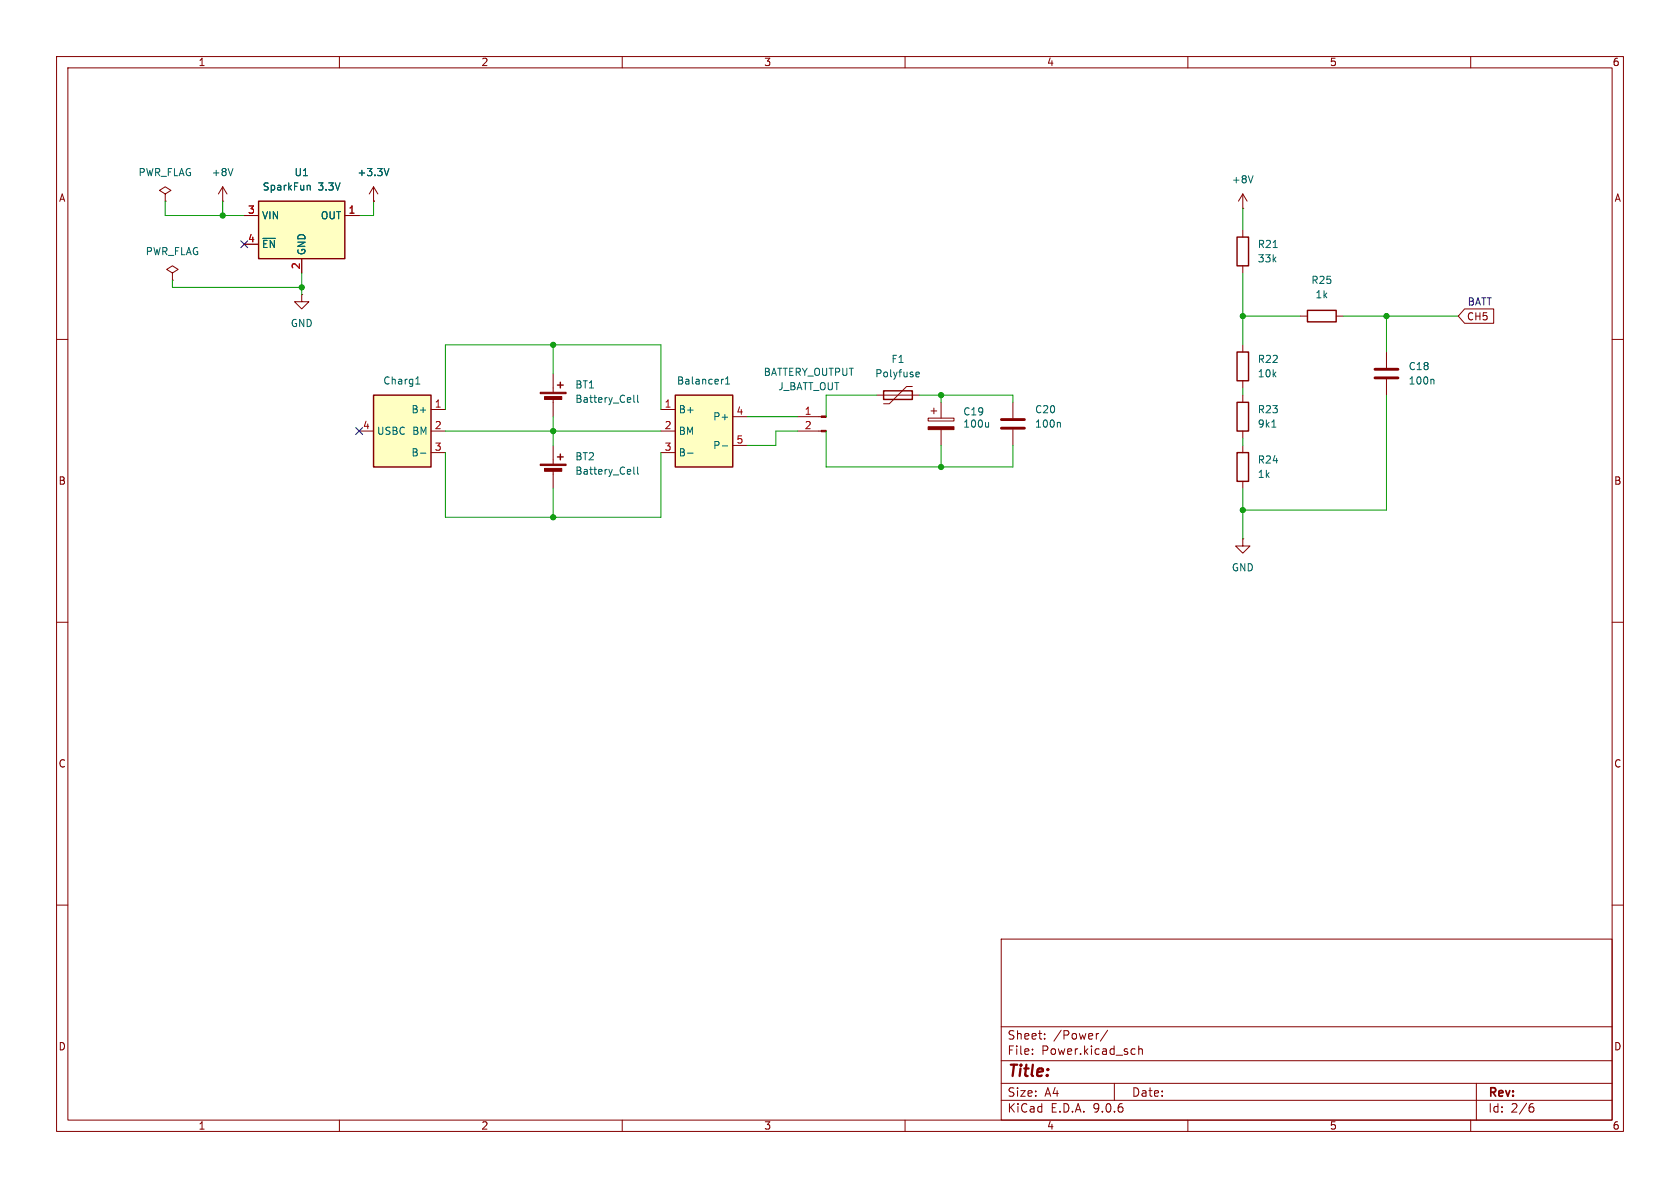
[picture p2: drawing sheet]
(kicad_sch
 (version 20250114)
 (generator "eeschema")
 (generator_version "9.0")
 (paper "A4")
 (lib_symbols
  (symbol "Connector:Conn_01x02_Pin"
   (pin_names
    (offset 1.016) (hide yes)) (exclude_from_sim no) (in_bom yes) (on_board yes)
   (property "Reference" "J" (at 0 2.54 0) (effects (font (size 1.27 1.27))))
   (property "Value" "Conn_01x02_Pin" (at 0 -5.08 0) (effects (font (size 1.27 1.27))))
   (property "Footprint" "" (at 0 0 0) (effects (font (size 1.27 1.27)) (hide yes)))
   (property "Datasheet" "~" (at 0 0 0) (effects (font (size 1.27 1.27)) (hide yes)))
   (property "Description" "Generic connector, single row, 01x02, script generated" (at 0 0 0) (effects (font (size 1.27 1.27)) (hide yes)))
   (property "ki_locked" "" (at 0 0 0) (effects (font (size 1.27 1.27))))
   (symbol "Conn_01x02_Pin_1_1"
    (rectangle (start 0.8636 0.127) (end 0 -0.127) (stroke (width 0.1524) (type default)) (fill (type outline)))
    (rectangle (start 0.8636 -2.413) (end 0 -2.667) (stroke (width 0.1524) (type default)) (fill (type outline)))
    (polyline (pts (xy 1.27 0) (xy 0.8636 0)) (stroke (width 0.1524) (type default)) (fill (type none)))
    (polyline (pts (xy 1.27 -2.54) (xy 0.8636 -2.54)) (stroke (width 0.1524) (type default)) (fill (type none)))
    (pin passive line (at 5.08 0 180) (length 3.81) (name "Pin_1" (effects (font (size 1.27 1.27)))) (number "1" (effects (font (size 1.27 1.27)))))
    (pin passive line (at 5.08 -2.54 180) (length 3.81) (name "Pin_2" (effects (font (size 1.27 1.27)))) (number "2" (effects (font (size 1.27 1.27))))))
   (embedded_fonts no))
  (symbol "Device:Battery_Cell"
   (pin_numbers (hide yes))
   (pin_names
    (offset 0) (hide yes)) (exclude_from_sim no) (in_bom yes) (on_board yes)
   (property "Reference" "BT" (at 2.54 2.54 0) (effects (font (size 1.27 1.27)) (justify left)))
   (property "Value" "Battery_Cell" (at 2.54 0 0) (effects (font (size 1.27 1.27)) (justify left)))
   (property "Footprint" "" (at 0 1.524 90) (effects (font (size 1.27 1.27)) (hide yes)))
   (property "Datasheet" "~" (at 0 1.524 90) (effects (font (size 1.27 1.27)) (hide yes)))
   (property "Description" "Single-cell battery" (at 0 0 0) (effects (font (size 1.27 1.27)) (hide yes)))
   (symbol "Battery_Cell_0_1"
    (rectangle (start -2.286 1.778) (end 2.286 1.524) (stroke (width 0) (type default)) (fill (type outline)))
    (rectangle (start -1.524 1.016) (end 1.524 0.508) (stroke (width 0) (type default)) (fill (type outline)))
    (polyline (pts (xy 0 1.778) (xy 0 2.54)) (stroke (width 0) (type default)) (fill (type none)))
    (polyline (pts (xy 0 0.762) (xy 0 0)) (stroke (width 0) (type default)) (fill (type none)))
    (polyline (pts (xy 0.762 3.048) (xy 1.778 3.048)) (stroke (width 0.254) (type default)) (fill (type none)))
    (polyline (pts (xy 1.27 3.556) (xy 1.27 2.54)) (stroke (width 0.254) (type default)) (fill (type none))))
   (symbol "Battery_Cell_1_1"
    (pin passive line (at 0 5.08 270) (length 2.54) (name "+" (effects (font (size 1.27 1.27)))) (number "1" (effects (font (size 1.27 1.27)))))
    (pin passive line (at 0 -2.54 90) (length 2.54) (name "-" (effects (font (size 1.27 1.27)))) (number "2" (effects (font (size 1.27 1.27))))))
   (embedded_fonts no))
  (symbol "Device:C"
   (pin_numbers (hide yes))
   (pin_names
    (offset 0.254)) (exclude_from_sim no) (in_bom yes) (on_board yes)
   (property "Reference" "C" (at 0.635 2.54 0) (effects (font (size 1.27 1.27)) (justify left)))
   (property "Value" "C" (at 0.635 -2.54 0) (effects (font (size 1.27 1.27)) (justify left)))
   (property "Footprint" "" (at 0.9652 -3.81 0) (effects (font (size 1.27 1.27)) (hide yes)))
   (property "Datasheet" "~" (at 0 0 0) (effects (font (size 1.27 1.27)) (hide yes)))
   (property "Description" "Unpolarized capacitor" (at 0 0 0) (effects (font (size 1.27 1.27)) (hide yes)))
   (symbol "C_0_1"
    (polyline (pts (xy -2.032 0.762) (xy 2.032 0.762)) (stroke (width 0.508) (type default)) (fill (type none)))
    (polyline (pts (xy -2.032 -0.762) (xy 2.032 -0.762)) (stroke (width 0.508) (type default)) (fill (type none))))
   (symbol "C_1_1"
    (pin passive line (at 0 3.81 270) (length 2.794) (name "~" (effects (font (size 1.27 1.27)))) (number "1" (effects (font (size 1.27 1.27)))))
    (pin passive line (at 0 -3.81 90) (length 2.794) (name "~" (effects (font (size 1.27 1.27)))) (number "2" (effects (font (size 1.27 1.27))))))
   (embedded_fonts no))
  (symbol "Device:C_Polarized"
   (pin_numbers (hide yes))
   (pin_names
    (offset 0.254)) (exclude_from_sim no) (in_bom yes) (on_board yes)
   (property "Reference" "C" (at 0.635 2.54 0) (effects (font (size 1.27 1.27)) (justify left)))
   (property "Value" "C_Polarized" (at 0.635 -2.54 0) (effects (font (size 1.27 1.27)) (justify left)))
   (property "Footprint" "" (at 0.9652 -3.81 0) (effects (font (size 1.27 1.27)) (hide yes)))
   (property "Datasheet" "~" (at 0 0 0) (effects (font (size 1.27 1.27)) (hide yes)))
   (property "Description" "Polarized capacitor" (at 0 0 0) (effects (font (size 1.27 1.27)) (hide yes)))
   (symbol "C_Polarized_0_1"
    (rectangle (start -2.286 0.508) (end 2.286 1.016) (stroke (width 0) (type default)) (fill (type none)))
    (polyline (pts (xy -1.778 2.286) (xy -0.762 2.286)) (stroke (width 0) (type default)) (fill (type none)))
    (polyline (pts (xy -1.27 2.794) (xy -1.27 1.778)) (stroke (width 0) (type default)) (fill (type none)))
    (rectangle (start 2.286 -0.508) (end -2.286 -1.016) (stroke (width 0) (type default)) (fill (type outline))))
   (symbol "C_Polarized_1_1"
    (pin passive line (at 0 3.81 270) (length 2.794) (name "~" (effects (font (size 1.27 1.27)))) (number "1" (effects (font (size 1.27 1.27)))))
    (pin passive line (at 0 -3.81 90) (length 2.794) (name "~" (effects (font (size 1.27 1.27)))) (number "2" (effects (font (size 1.27 1.27))))))
   (embedded_fonts no))
  (symbol "Device:Polyfuse"
   (pin_numbers (hide yes))
   (pin_names
    (offset 0)) (exclude_from_sim no) (in_bom yes) (on_board yes)
   (property "Reference" "F" (at -2.54 0 90) (effects (font (size 1.27 1.27))))
   (property "Value" "Polyfuse" (at 2.54 0 90) (effects (font (size 1.27 1.27))))
   (property "Footprint" "" (at 1.27 -5.08 0) (effects (font (size 1.27 1.27)) (justify left) (hide yes)))
   (property "Datasheet" "~" (at 0 0 0) (effects (font (size 1.27 1.27)) (hide yes)))
   (property "Description" "Resettable fuse, polymeric positive temperature coefficient" (at 0 0 0) (effects (font (size 1.27 1.27)) (hide yes)))
   (symbol "Polyfuse_0_1"
    (polyline (pts (xy -1.524 2.54) (xy -1.524 1.524) (xy 1.524 -1.524) (xy 1.524 -2.54)) (stroke (width 0) (type default)) (fill (type none)))
    (rectangle (start -0.762 2.54) (end 0.762 -2.54) (stroke (width 0.254) (type default)) (fill (type none)))
    (polyline (pts (xy 0 2.54) (xy 0 -2.54)) (stroke (width 0) (type default)) (fill (type none))))
   (symbol "Polyfuse_1_1"
    (pin passive line (at 0 3.81 270) (length 1.27) (name "~" (effects (font (size 1.27 1.27)))) (number "1" (effects (font (size 1.27 1.27)))))
    (pin passive line (at 0 -3.81 90) (length 1.27) (name "~" (effects (font (size 1.27 1.27)))) (number "2" (effects (font (size 1.27 1.27))))))
   (embedded_fonts no))
  (symbol "Device:R"
   (pin_numbers (hide yes))
   (pin_names
    (offset 0)) (exclude_from_sim no) (in_bom yes) (on_board yes)
   (property "Reference" "R" (at 2.032 0 90) (effects (font (size 1.27 1.27))))
   (property "Value" "R" (at 0 0 90) (effects (font (size 1.27 1.27))))
   (property "Footprint" "" (at -1.778 0 90) (effects (font (size 1.27 1.27)) (hide yes)))
   (property "Datasheet" "~" (at 0 0 0) (effects (font (size 1.27 1.27)) (hide yes)))
   (property "Description" "Resistor" (at 0 0 0) (effects (font (size 1.27 1.27)) (hide yes)))
   (symbol "R_0_1"
    (rectangle (start -1.016 -2.54) (end 1.016 2.54) (stroke (width 0.254) (type default)) (fill (type none))))
   (symbol "R_1_1"
    (pin passive line (at 0 3.81 270) (length 1.27) (name "~" (effects (font (size 1.27 1.27)))) (number "1" (effects (font (size 1.27 1.27)))))
    (pin passive line (at 0 -3.81 90) (length 1.27) (name "~" (effects (font (size 1.27 1.27)))) (number "2" (effects (font (size 1.27 1.27))))))
   (embedded_fonts no))
  (symbol "flexrc_symbols:Balancer_2S" (exclude_from_sim no) (in_bom yes) (on_board yes)
   (property "Reference" "Balancer" (at 0 7.62 0) (effects (font (size 1.27 1.27))))
   (property "Value" "Balancer" (at 0 -8.89 0) (effects (font (size 1.27 1.27)) (hide yes)))
   (property "Footprint" "" (at 0 -12.7 0) (effects (font (size 1.27 1.27)) (hide yes)))
   (property "Datasheet" "" (at 0 -2.54 0) (effects (font (size 1.27 1.27)) (hide yes)))
   (property "Description" "Balancer 2S" (at 0 -11.43 0) (effects (font (size 1.27 1.27)) (hide yes)))
   (symbol "Balancer_2S_0_1"
    (rectangle (start -5.08 6.35) (end 5.08 -6.35) (stroke (width 0.254) (type default)) (fill (type background))))
   (symbol "Balancer_2S_1_1"
    (pin power_in line (at -7.62 3.81 0) (length 2.54) (name "B+" (effects (font (size 1.27 1.27)))) (number "1" (effects (font (size 1.27 1.27)))))
    (pin power_in line (at -7.62 0 0) (length 2.54) (name "BM" (effects (font (size 1.27 1.27)))) (number "2" (effects (font (size 1.27 1.27)))))
    (pin power_in line (at -7.62 -3.81 0) (length 2.54) (name "B-" (effects (font (size 1.27 1.27)))) (number "3" (effects (font (size 1.27 1.27)))))
    (pin power_out line (at 7.62 2.54 180) (length 2.54) (name "P+" (effects (font (size 1.27 1.27)))) (number "4" (effects (font (size 1.27 1.27)))))
    (pin power_out line (at 7.62 -2.54 180) (length 2.54) (name "P-" (effects (font (size 1.27 1.27)))) (number "5" (effects (font (size 1.27 1.27))))))
   (embedded_fonts no))
  (symbol "flexrc_symbols:Charger 2S USB-C" (exclude_from_sim no) (in_bom yes) (on_board yes)
   (property "Reference" "Charg" (at 0 7.62 0) (effects (font (size 1.27 1.27))))
   (property "Value" "USB-C charger 2S" (at 0 -8.89 0) (effects (font (size 1.27 1.27)) (hide yes)))
   (property "Footprint" "" (at 0 -12.7 0) (effects (font (size 1.27 1.27)) (hide yes)))
   (property "Datasheet" "" (at 0 -2.54 0) (effects (font (size 1.27 1.27)) (hide yes)))
   (property "Description" "ucb-c charger 2S" (at 0 -11.43 0) (effects (font (size 1.27 1.27)) (hide yes)))
   (symbol "Charger 2S USB-C_0_1"
    (rectangle (start -5.08 6.35) (end 5.08 -6.35) (stroke (width 0.254) (type default)) (fill (type background))))
   (symbol "Charger 2S USB-C_1_1"
    (pin power_in line (at -7.62 0 0) (length 2.54) (name "USBC" (effects (font (size 1.27 1.27)))) (number "4" (effects (font (size 1.27 1.27)))))
    (pin power_out line (at 7.62 3.81 180) (length 2.54) (name "B+" (effects (font (size 1.27 1.27)))) (number "1" (effects (font (size 1.27 1.27)))))
    (pin power_out line (at 7.62 0 180) (length 2.54) (name "BM" (effects (font (size 1.27 1.27)))) (number "2" (effects (font (size 1.27 1.27)))))
    (pin power_out line (at 7.62 -3.81 180) (length 2.54) (name "B-" (effects (font (size 1.27 1.27)))) (number "3" (effects (font (size 1.27 1.27))))))
   (embedded_fonts no))
  (symbol "flexrc_symbols:SparkFun_BabyBuck_Regulator_-_3.3V" (exclude_from_sim no) (in_bom yes) (on_board yes)
   (property "Reference" "U" (at -7.112 6.096 0) (effects (font (size 1.27 1.27))))
   (property "Value" "SparkFun 3.3V" (at 5.842 6.096 0) (effects (font (size 1.27 1.27))))
   (property "Footprint" "flexrc_footprints:AP63203 step-down BabyBuck - 3,3V 2A - SparkFun COM-18357" (at 0 8.382 0) (effects (font (size 1.27 1.27)) (hide yes)))
   (property "Datasheet" "https://www.sparkfun.com/sparkfun-babybuck-regulator-breakout-3-3v-ap63203.html#content-documentation" (at 2.54 10.668 0) (effects (font (size 1.27 1.27)) (hide yes)))
   (property "Description" "Buck DC/DC Converter, 2A, 3.3V Output Voltage, 3.8-32V Input Voltage" (at 0 0 0) (effects (font (size 1.27 1.27)) (hide yes)))
   (symbol "SparkFun_BabyBuck_Regulator_-_3.3V_0_1"
    (rectangle (start -7.62 5.08) (end 7.62 -5.08) (stroke (width 0.254) (type default)) (fill (type background))))
   (symbol "SparkFun_BabyBuck_Regulator_-_3.3V_1_1"
    (pin power_in line (at -10.16 2.54 0) (length 2.54) (name "VIN" (effects (font (size 1.27 1.27)))) (number "3" (effects (font (size 1.27 1.27)))))
    (pin input line (at -10.16 -2.54 0) (length 2.54) (name "~{EN}" (effects (font (size 1.27 1.27)))) (number "4" (effects (font (size 1.27 1.27)))))
    (pin power_in line (at 0 -7.62 90) (length 2.54) (name "GND" (effects (font (size 1.27 1.27)))) (number "2" (effects (font (size 1.27 1.27)))))
    (pin power_out line (at 10.16 2.54 180) (length 2.54) (name "OUT" (effects (font (size 1.27 1.27)))) (number "1" (effects (font (size 1.27 1.27))))))
   (embedded_fonts no))
  (symbol "power:+3.3V"
   (power)
   (pin_numbers (hide yes))
   (pin_names
    (offset 0) (hide yes)) (exclude_from_sim no) (in_bom yes) (on_board yes)
   (property "Reference" "#PWR" (at 0 -3.81 0) (effects (font (size 1.27 1.27)) (hide yes)))
   (property "Value" "+3.3V" (at 0 3.556 0) (effects (font (size 1.27 1.27))))
   (property "Footprint" "" (at 0 0 0) (effects (font (size 1.27 1.27)) (hide yes)))
   (property "Datasheet" "" (at 0 0 0) (effects (font (size 1.27 1.27)) (hide yes)))
   (property "Description" "Power symbol creates a global label with name \"+3.3V\"" (at 0 0 0) (effects (font (size 1.27 1.27)) (hide yes)))
   (symbol "+3.3V_0_1"
    (polyline (pts (xy -0.762 1.27) (xy 0 2.54)) (stroke (width 0) (type default)) (fill (type none)))
    (polyline (pts (xy 0 2.54) (xy 0.762 1.27)) (stroke (width 0) (type default)) (fill (type none)))
    (polyline (pts (xy 0 0) (xy 0 2.54)) (stroke (width 0) (type default)) (fill (type none))))
   (symbol "+3.3V_1_1"
    (pin power_in line (at 0 0 90) (length 0) (name "~" (effects (font (size 1.27 1.27)))) (number "1" (effects (font (size 1.27 1.27))))))
   (embedded_fonts no))
  (symbol "power:+8V"
   (power)
   (pin_numbers (hide yes))
   (pin_names
    (offset 0) (hide yes)) (exclude_from_sim no) (in_bom yes) (on_board yes)
   (property "Reference" "#PWR" (at 0 -3.81 0) (effects (font (size 1.27 1.27)) (hide yes)))
   (property "Value" "+8V" (at 0 3.556 0) (effects (font (size 1.27 1.27))))
   (property "Footprint" "" (at 0 0 0) (effects (font (size 1.27 1.27)) (hide yes)))
   (property "Datasheet" "" (at 0 0 0) (effects (font (size 1.27 1.27)) (hide yes)))
   (property "Description" "Power symbol creates a global label with name \"+8V\"" (at 0 0 0) (effects (font (size 1.27 1.27)) (hide yes)))
   (symbol "+8V_0_1"
    (polyline (pts (xy -0.762 1.27) (xy 0 2.54)) (stroke (width 0) (type default)) (fill (type none)))
    (polyline (pts (xy 0 2.54) (xy 0.762 1.27)) (stroke (width 0) (type default)) (fill (type none)))
    (polyline (pts (xy 0 0) (xy 0 2.54)) (stroke (width 0) (type default)) (fill (type none))))
   (symbol "+8V_1_1"
    (pin power_in line (at 0 0 90) (length 0) (name "~" (effects (font (size 1.27 1.27)))) (number "1" (effects (font (size 1.27 1.27))))))
   (embedded_fonts no))
  (symbol "power:GND"
   (power)
   (pin_numbers (hide yes))
   (pin_names
    (offset 0) (hide yes)) (exclude_from_sim no) (in_bom yes) (on_board yes)
   (property "Reference" "#PWR" (at 0 -6.35 0) (effects (font (size 1.27 1.27)) (hide yes)))
   (property "Value" "GND" (at 0 -3.81 0) (effects (font (size 1.27 1.27))))
   (property "Footprint" "" (at 0 0 0) (effects (font (size 1.27 1.27)) (hide yes)))
   (property "Datasheet" "" (at 0 0 0) (effects (font (size 1.27 1.27)) (hide yes)))
   (property "Description" "Power symbol creates a global label with name \"GND\" , ground" (at 0 0 0) (effects (font (size 1.27 1.27)) (hide yes)))
   (symbol "GND_0_1"
    (polyline (pts (xy 0 0) (xy 0 -1.27) (xy 1.27 -1.27) (xy 0 -2.54) (xy -1.27 -1.27) (xy 0 -1.27)) (stroke (width 0) (type default)) (fill (type none))))
   (symbol "GND_1_1"
    (pin power_in line (at 0 0 270) (length 0) (name "~" (effects (font (size 1.27 1.27)))) (number "1" (effects (font (size 1.27 1.27))))))
   (embedded_fonts no))
  (symbol "power:PWR_FLAG"
   (power)
   (pin_numbers (hide yes))
   (pin_names
    (offset 0) (hide yes)) (exclude_from_sim no) (in_bom yes) (on_board yes)
   (property "Reference" "#FLG" (at 0 1.905 0) (effects (font (size 1.27 1.27)) (hide yes)))
   (property "Value" "PWR_FLAG" (at 0 3.81 0) (effects (font (size 1.27 1.27))))
   (property "Footprint" "" (at 0 0 0) (effects (font (size 1.27 1.27)) (hide yes)))
   (property "Datasheet" "~" (at 0 0 0) (effects (font (size 1.27 1.27)) (hide yes)))
   (property "Description" "Special symbol for telling ERC where power comes from" (at 0 0 0) (effects (font (size 1.27 1.27)) (hide yes)))
   (symbol "PWR_FLAG_0_0"
    (pin power_out line (at 0 0 90) (length 0) (name "~" (effects (font (size 1.27 1.27)))) (number "1" (effects (font (size 1.27 1.27))))))
   (symbol "PWR_FLAG_0_1"
    (polyline (pts (xy 0 0) (xy 0 1.27) (xy -1.016 1.905) (xy 0 2.54) (xy 1.016 1.905) (xy 0 1.27)) (stroke (width 0) (type default)) (fill (type none))))
   (embedded_fonts no)))
 (text "BATT"
  (exclude_from_sim no)
  (at 261.62 53.594 0)
  (effects (font (size 1.27 1.27))))
 (junction
  (at 97.79 91.44)
  (diameter 0)
  (color 0 0 0 0))
 (junction
  (at 39.37 38.1)
  (diameter 0)
  (color 0 0 0 0))
 (junction
  (at 166.37 82.55)
  (diameter 0)
  (color 0 0 0 0))
 (junction
  (at 97.79 76.2)
  (diameter 0)
  (color 0 0 0 0))
 (junction
  (at 245.11 55.88)
  (diameter 0)
  (color 0 0 0 0))
 (junction
  (at 219.71 90.17)
  (diameter 0)
  (color 0 0 0 0))
 (junction
  (at 219.71 55.88)
  (diameter 0)
  (color 0 0 0 0))
 (junction
  (at 53.34 50.8)
  (diameter 0)
  (color 0 0 0 0))
 (junction
  (at 166.37 69.85)
  (diameter 0)
  (color 0 0 0 0))
 (junction
  (at 97.79 60.96)
  (diameter 0)
  (color 0 0 0 0))
 (no_connect
  (at 43.18 43.18))
 (no_connect
  (at 63.5 76.2))
 (wire
  (pts (xy 78.74 72.39) (xy 78.74 60.96))
  (stroke (width 0) (type default)))
 (wire
  (pts (xy 116.84 80.01) (xy 116.84 91.44))
  (stroke (width 0) (type default)))
 (wire
  (pts (xy 162.56 69.85) (xy 166.37 69.85))
  (stroke (width 0) (type default)))
 (wire
  (pts (xy 237.49 55.88) (xy 245.11 55.88))
  (stroke (width 0) (type default)))
 (wire
  (pts (xy 78.74 91.44) (xy 97.79 91.44))
  (stroke (width 0) (type default)))
 (wire
  (pts (xy 78.74 80.01) (xy 78.74 91.44))
  (stroke (width 0) (type default)))
 (wire
  (pts (xy 179.07 69.85) (xy 179.07 71.12))
  (stroke (width 0) (type default)))
 (wire
  (pts (xy 132.08 78.74) (xy 137.16 78.74))
  (stroke (width 0) (type default)))
 (wire
  (pts (xy 219.71 90.17) (xy 219.71 95.25))
  (stroke (width 0) (type default)))
 (wire
  (pts (xy 53.34 48.26) (xy 53.34 50.8))
  (stroke (width 0) (type default)))
 (wire
  (pts (xy 137.16 76.2) (xy 140.97 76.2))
  (stroke (width 0) (type default)))
 (wire
  (pts (xy 116.84 91.44) (xy 97.79 91.44))
  (stroke (width 0) (type default)))
 (wire
  (pts (xy 132.08 73.66) (xy 140.97 73.66))
  (stroke (width 0) (type default)))
 (wire
  (pts (xy 97.79 60.96) (xy 97.79 66.04))
  (stroke (width 0) (type default)))
 (wire
  (pts (xy 219.71 55.88) (xy 219.71 60.96))
  (stroke (width 0) (type default)))
 (wire
  (pts (xy 97.79 76.2) (xy 97.79 73.66))
  (stroke (width 0) (type default)))
 (wire
  (pts (xy 116.84 76.2) (xy 97.79 76.2))
  (stroke (width 0) (type default)))
 (wire
  (pts (xy 146.05 73.66) (xy 146.05 69.85))
  (stroke (width 0) (type default)))
 (wire
  (pts (xy 97.79 86.36) (xy 97.79 91.44))
  (stroke (width 0) (type default)))
 (wire
  (pts (xy 219.71 77.47) (xy 219.71 78.74))
  (stroke (width 0) (type default)))
 (wire
  (pts (xy 219.71 86.36) (xy 219.71 90.17))
  (stroke (width 0) (type default)))
 (wire
  (pts (xy 146.05 82.55) (xy 166.37 82.55))
  (stroke (width 0) (type default)))
 (wire
  (pts (xy 39.37 38.1) (xy 43.18 38.1))
  (stroke (width 0) (type default)))
 (wire
  (pts (xy 245.11 55.88) (xy 257.81 55.88))
  (stroke (width 0) (type default)))
 (wire
  (pts (xy 245.11 55.88) (xy 245.11 62.23))
  (stroke (width 0) (type default)))
 (wire
  (pts (xy 137.16 78.74) (xy 137.16 76.2))
  (stroke (width 0) (type default)))
 (wire
  (pts (xy 166.37 69.85) (xy 179.07 69.85))
  (stroke (width 0) (type default)))
 (wire
  (pts (xy 166.37 78.74) (xy 166.37 82.55))
  (stroke (width 0) (type default)))
 (wire
  (pts (xy 116.84 60.96) (xy 97.79 60.96))
  (stroke (width 0) (type default)))
 (wire
  (pts (xy 30.48 50.8) (xy 53.34 50.8))
  (stroke (width 0) (type default)))
 (wire
  (pts (xy 53.34 50.8) (xy 53.34 52.07))
  (stroke (width 0) (type default)))
 (wire
  (pts (xy 30.48 49.53) (xy 30.48 50.8))
  (stroke (width 0) (type default)))
 (wire
  (pts (xy 219.71 36.83) (xy 219.71 40.64))
  (stroke (width 0) (type default)))
 (wire
  (pts (xy 63.5 38.1) (xy 66.04 38.1))
  (stroke (width 0) (type default)))
 (wire
  (pts (xy 166.37 69.85) (xy 166.37 71.12))
  (stroke (width 0) (type default)))
 (wire
  (pts (xy 97.79 78.74) (xy 97.79 76.2))
  (stroke (width 0) (type default)))
 (wire
  (pts (xy 245.11 90.17) (xy 219.71 90.17))
  (stroke (width 0) (type default)))
 (wire
  (pts (xy 166.37 82.55) (xy 179.07 82.55))
  (stroke (width 0) (type default)))
 (wire
  (pts (xy 179.07 78.74) (xy 179.07 82.55))
  (stroke (width 0) (type default)))
 (wire
  (pts (xy 219.71 55.88) (xy 229.87 55.88))
  (stroke (width 0) (type default)))
 (wire
  (pts (xy 66.04 38.1) (xy 66.04 35.56))
  (stroke (width 0) (type default)))
 (wire
  (pts (xy 146.05 69.85) (xy 154.94 69.85))
  (stroke (width 0) (type default)))
 (wire
  (pts (xy 29.21 35.56) (xy 29.21 38.1))
  (stroke (width 0) (type default)))
 (wire
  (pts (xy 219.71 48.26) (xy 219.71 55.88))
  (stroke (width 0) (type default)))
 (wire
  (pts (xy 78.74 60.96) (xy 97.79 60.96))
  (stroke (width 0) (type default)))
 (wire
  (pts (xy 219.71 68.58) (xy 219.71 69.85))
  (stroke (width 0) (type default)))
 (wire
  (pts (xy 116.84 72.39) (xy 116.84 60.96))
  (stroke (width 0) (type default)))
 (wire
  (pts (xy 146.05 76.2) (xy 146.05 82.55))
  (stroke (width 0) (type default)))
 (wire
  (pts (xy 245.11 69.85) (xy 245.11 90.17))
  (stroke (width 0) (type default)))
 (wire
  (pts (xy 39.37 35.56) (xy 39.37 38.1))
  (stroke (width 0) (type default)))
 (wire
  (pts (xy 29.21 38.1) (xy 39.37 38.1))
  (stroke (width 0) (type default)))
 (wire
  (pts (xy 78.74 76.2) (xy 97.79 76.2))
  (stroke (width 0) (type default)))
 (global_label "CH5"
  (shape input)
  (at 257.81 55.88 0)
  (fields_autoplaced yes)
  (effects (font (size 1.27 1.27)) (justify left))
  (property "Intersheetrefs" "${INTERSHEET_REFS}" (at 264.6052 55.88 0) (effects (font (size 1.27 1.27)) (justify left) (hide yes))))
 (symbol
  (lib_id "Device:Battery_Cell")
  (at 97.79 71.12 0)
  (unit 1)
  (exclude_from_sim no)
  (in_bom yes)
  (on_board no)
  (dnp no)
  (fields_autoplaced yes)
  (property "Reference" "BT1" (at 101.6 68.0084 0) (effects (font (size 1.27 1.27)) (justify left)))
  (property "Value" "Battery_Cell" (at 101.6 70.5484 0) (effects (font (size 1.27 1.27)) (justify left)))
  (property "Footprint" "" (at 97.79 69.596 90) (effects (font (size 1.27 1.27)) (hide yes)))
  (property "Datasheet" "~" (at 97.79 69.596 90) (effects (font (size 1.27 1.27)) (hide yes)))
  (property "Description" "Single-cell battery" (at 97.79 71.12 0) (effects (font (size 1.27 1.27)) (hide yes)))
  (pin "1")
  (pin "2"))
 (symbol
  (lib_id "power:GND")
  (at 53.34 52.07 0)
  (unit 1)
  (exclude_from_sim no)
  (in_bom yes)
  (on_board yes)
  (dnp no)
  (fields_autoplaced yes)
  (property "Reference" "#PWR02" (at 53.34 58.42 0) (effects (font (size 1.27 1.27)) (hide yes)))
  (property "Value" "GND" (at 53.34 57.15 0) (effects (font (size 1.27 1.27))))
  (property "Footprint" "" (at 53.34 52.07 0) (effects (font (size 1.27 1.27)) (hide yes)))
  (property "Datasheet" "" (at 53.34 52.07 0) (effects (font (size 1.27 1.27)) (hide yes)))
  (property "Description" "Power symbol creates a global label with name \"GND\" , ground" (at 53.34 52.07 0) (effects (font (size 1.27 1.27)) (hide yes)))
  (pin "1"))
 (symbol
  (lib_id "power:GND")
  (at 219.71 95.25 0)
  (unit 1)
  (exclude_from_sim no)
  (in_bom yes)
  (on_board yes)
  (dnp no)
  (fields_autoplaced yes)
  (property "Reference" "#PWR061" (at 219.71 101.6 0) (effects (font (size 1.27 1.27)) (hide yes)))
  (property "Value" "GND" (at 219.71 100.33 0) (effects (font (size 1.27 1.27))))
  (property "Footprint" "" (at 219.71 95.25 0) (effects (font (size 1.27 1.27)) (hide yes)))
  (property "Datasheet" "" (at 219.71 95.25 0) (effects (font (size 1.27 1.27)) (hide yes)))
  (property "Description" "Power symbol creates a global label with name \"GND\" , ground" (at 219.71 95.25 0) (effects (font (size 1.27 1.27)) (hide yes)))
  (pin "1"))
 (symbol
  (lib_id "Device:C_Polarized")
  (at 166.37 74.93 0)
  (unit 1)
  (exclude_from_sim no)
  (in_bom yes)
  (on_board yes)
  (dnp no)
  (property "Reference" "C19" (at 170.18 72.7709 0) (effects (font (size 1.27 1.27)) (justify left)))
  (property "Value" "100u" (at 170.18 74.93 0) (effects (font (size 1.27 1.27)) (justify left)))
  (property "Footprint" "Capacitor_THT:CP_Radial_D10.0mm_P3.80mm" (at 167.3352 78.74 0) (effects (font (size 1.27 1.27)) (hide yes)))
  (property "Datasheet" "~" (at 166.37 74.93 0) (effects (font (size 1.27 1.27)) (hide yes)))
  (property "Description" "Polarized capacitor" (at 166.37 74.93 0) (effects (font (size 1.27 1.27)) (hide yes)))
  (pin "2")
  (pin "1"))
 (symbol
  (lib_id "Connector:Conn_01x02_Pin")
  (at 146.05 73.66 0)
  (mirror y)
  (unit 1)
  (exclude_from_sim no)
  (in_bom yes)
  (on_board yes)
  (dnp no)
  (property "Reference" "J_BATT_OUT" (at 143.002 68.326 0) (effects (font (size 1.27 1.27))))
  (property "Value" "BATTERY_OUTPUT" (at 143.002 65.786 0) (effects (font (size 1.27 1.27))))
  (property "Footprint" "TestPoint:TestPoint_Bridge_Pitch2.54mm_Drill1.0mm" (at 146.05 73.66 0) (effects (font (size 1.27 1.27)) (hide yes)))
  (property "Datasheet" "~" (at 146.05 73.66 0) (effects (font (size 1.27 1.27)) (hide yes)))
  (property "Description" "Generic connector, single row, 01x02, script generated" (at 146.05 73.66 0) (effects (font (size 1.27 1.27)) (hide yes)))
  (pin "2")
  (pin "1"))
 (symbol
  (lib_id "Device:R")
  (at 219.71 82.55 180)
  (unit 1)
  (exclude_from_sim no)
  (in_bom yes)
  (on_board yes)
  (dnp no)
  (fields_autoplaced yes)
  (property "Reference" "R24" (at 222.25 81.2799 0) (effects (font (size 1.27 1.27)) (justify right)))
  (property "Value" "1k" (at 222.25 83.8199 0) (effects (font (size 1.27 1.27)) (justify right)))
  (property "Footprint" "Resistor_SMD:R_1206_3216Metric_Pad1.30x1.75mm_HandSolder" (at 221.488 82.55 90) (effects (font (size 1.27 1.27)) (hide yes)))
  (property "Datasheet" "~" (at 219.71 82.55 0) (effects (font (size 1.27 1.27)) (hide yes)))
  (property "Description" "Resistor" (at 219.71 82.55 0) (effects (font (size 1.27 1.27)) (hide yes)))
  (pin "2")
  (pin "1"))
 (symbol
  (lib_id "Device:R")
  (at 219.71 44.45 180)
  (unit 1)
  (exclude_from_sim no)
  (in_bom yes)
  (on_board yes)
  (dnp no)
  (fields_autoplaced yes)
  (property "Reference" "R21" (at 222.25 43.1799 0) (effects (font (size 1.27 1.27)) (justify right)))
  (property "Value" "33k" (at 222.25 45.7199 0) (effects (font (size 1.27 1.27)) (justify right)))
  (property "Footprint" "Resistor_SMD:R_1206_3216Metric_Pad1.30x1.75mm_HandSolder" (at 221.488 44.45 90) (effects (font (size 1.27 1.27)) (hide yes)))
  (property "Datasheet" "~" (at 219.71 44.45 0) (effects (font (size 1.27 1.27)) (hide yes)))
  (property "Description" "Resistor" (at 219.71 44.45 0) (effects (font (size 1.27 1.27)) (hide yes)))
  (pin "2")
  (pin "1"))
 (symbol
  (lib_id "Device:R")
  (at 219.71 73.66 180)
  (unit 1)
  (exclude_from_sim no)
  (in_bom yes)
  (on_board yes)
  (dnp no)
  (fields_autoplaced yes)
  (property "Reference" "R23" (at 222.25 72.3899 0) (effects (font (size 1.27 1.27)) (justify right)))
  (property "Value" "9k1" (at 222.25 74.9299 0) (effects (font (size 1.27 1.27)) (justify right)))
  (property "Footprint" "Resistor_SMD:R_1206_3216Metric_Pad1.30x1.75mm_HandSolder" (at 221.488 73.66 90) (effects (font (size 1.27 1.27)) (hide yes)))
  (property "Datasheet" "~" (at 219.71 73.66 0) (effects (font (size 1.27 1.27)) (hide yes)))
  (property "Description" "Resistor" (at 219.71 73.66 0) (effects (font (size 1.27 1.27)) (hide yes)))
  (pin "2")
  (pin "1"))
 (symbol
  (lib_id "Device:Polyfuse")
  (at 158.75 69.85 90)
  (unit 1)
  (exclude_from_sim no)
  (in_bom yes)
  (on_board yes)
  (dnp no)
  (fields_autoplaced yes)
  (property "Reference" "F1" (at 158.75 63.5 90) (effects (font (size 1.27 1.27))))
  (property "Value" "Polyfuse" (at 158.75 66.04 90) (effects (font (size 1.27 1.27))))
  (property "Footprint" "Fuse:Fuse_Bourns_MF-RG300" (at 163.83 68.58 0) (effects (font (size 1.27 1.27)) (justify left) (hide yes)))
  (property "Datasheet" "~" (at 158.75 69.85 0) (effects (font (size 1.27 1.27)) (hide yes)))
  (property "Description" "Resettable fuse, polymeric positive temperature coefficient" (at 158.75 69.85 0) (effects (font (size 1.27 1.27)) (hide yes)))
  (pin "2")
  (pin "1"))
 (symbol
  (lib_id "flexrc_symbols:Balancer_2S")
  (at 124.46 76.2 0)
  (unit 1)
  (exclude_from_sim no)
  (in_bom yes)
  (on_board yes)
  (dnp no)
  (fields_autoplaced yes)
  (property "Reference" "Balancer1" (at 124.46 67.31 0) (effects (font (size 1.27 1.27))))
  (property "Value" "Balancer" (at 124.46 85.09 0) (effects (font (size 1.27 1.27)) (hide yes)))
  (property "Footprint" "" (at 124.46 88.9 0) (effects (font (size 1.27 1.27)) (hide yes)))
  (property "Datasheet" "" (at 124.46 78.74 0) (effects (font (size 1.27 1.27)) (hide yes)))
  (property "Description" "Balancer 2S" (at 124.46 87.63 0) (effects (font (size 1.27 1.27)) (hide yes)))
  (pin "4")
  (pin "3")
  (pin "5")
  (pin "1")
  (pin "2"))
 (symbol
  (lib_id "Device:R")
  (at 219.71 64.77 180)
  (unit 1)
  (exclude_from_sim no)
  (in_bom yes)
  (on_board yes)
  (dnp no)
  (fields_autoplaced yes)
  (property "Reference" "R22" (at 222.25 63.4999 0) (effects (font (size 1.27 1.27)) (justify right)))
  (property "Value" "10k" (at 222.25 66.0399 0) (effects (font (size 1.27 1.27)) (justify right)))
  (property "Footprint" "Resistor_SMD:R_1206_3216Metric_Pad1.30x1.75mm_HandSolder" (at 221.488 64.77 90) (effects (font (size 1.27 1.27)) (hide yes)))
  (property "Datasheet" "~" (at 219.71 64.77 0) (effects (font (size 1.27 1.27)) (hide yes)))
  (property "Description" "Resistor" (at 219.71 64.77 0) (effects (font (size 1.27 1.27)) (hide yes)))
  (pin "2")
  (pin "1"))
 (symbol
  (lib_id "power:+3.3V")
  (at 66.04 35.56 0)
  (unit 1)
  (exclude_from_sim no)
  (in_bom yes)
  (on_board yes)
  (dnp no)
  (fields_autoplaced yes)
  (property "Reference" "#PWR01" (at 66.04 39.37 0) (effects (font (size 1.27 1.27)) (hide yes)))
  (property "Value" "+3.3V" (at 66.04 30.48 0) (effects (font (size 1.27 1.27))))
  (property "Footprint" "" (at 66.04 35.56 0) (effects (font (size 1.27 1.27)) (hide yes)))
  (property "Datasheet" "" (at 66.04 35.56 0) (effects (font (size 1.27 1.27)) (hide yes)))
  (property "Description" "Power symbol creates a global label with name \"+3.3V\"" (at 66.04 35.56 0) (effects (font (size 1.27 1.27)) (hide yes)))
  (pin "1"))
 (symbol
  (lib_id "power:+8V")
  (at 39.37 35.56 0)
  (unit 1)
  (exclude_from_sim no)
  (in_bom yes)
  (on_board yes)
  (dnp no)
  (fields_autoplaced yes)
  (property "Reference" "#PWR05" (at 39.37 39.37 0) (effects (font (size 1.27 1.27)) (hide yes)))
  (property "Value" "+8V" (at 39.37 30.48 0) (effects (font (size 1.27 1.27))))
  (property "Footprint" "" (at 39.37 35.56 0) (effects (font (size 1.27 1.27)) (hide yes)))
  (property "Datasheet" "" (at 39.37 35.56 0) (effects (font (size 1.27 1.27)) (hide yes)))
  (property "Description" "Power symbol creates a global label with name \"+8V\"" (at 39.37 35.56 0) (effects (font (size 1.27 1.27)) (hide yes)))
  (pin "1"))
 (symbol
  (lib_id "power:PWR_FLAG")
  (at 30.48 49.53 0)
  (unit 1)
  (exclude_from_sim no)
  (in_bom yes)
  (on_board yes)
  (dnp no)
  (fields_autoplaced yes)
  (property "Reference" "#FLG03" (at 30.48 47.625 0) (effects (font (size 1.27 1.27)) (hide yes)))
  (property "Value" "PWR_FLAG" (at 30.48 44.45 0) (effects (font (size 1.27 1.27))))
  (property "Footprint" "" (at 30.48 49.53 0) (effects (font (size 1.27 1.27)) (hide yes)))
  (property "Datasheet" "~" (at 30.48 49.53 0) (effects (font (size 1.27 1.27)) (hide yes)))
  (property "Description" "Special symbol for telling ERC where power comes from" (at 30.48 49.53 0) (effects (font (size 1.27 1.27)) (hide yes)))
  (pin "1"))
 (symbol
  (lib_id "power:PWR_FLAG")
  (at 29.21 35.56 0)
  (unit 1)
  (exclude_from_sim no)
  (in_bom yes)
  (on_board yes)
  (dnp no)
  (fields_autoplaced yes)
  (property "Reference" "#FLG02" (at 29.21 33.655 0) (effects (font (size 1.27 1.27)) (hide yes)))
  (property "Value" "PWR_FLAG" (at 29.21 30.48 0) (effects (font (size 1.27 1.27))))
  (property "Footprint" "" (at 29.21 35.56 0) (effects (font (size 1.27 1.27)) (hide yes)))
  (property "Datasheet" "~" (at 29.21 35.56 0) (effects (font (size 1.27 1.27)) (hide yes)))
  (property "Description" "Special symbol for telling ERC where power comes from" (at 29.21 35.56 0) (effects (font (size 1.27 1.27)) (hide yes)))
  (pin "1"))
 (symbol
  (lib_id "Device:Battery_Cell")
  (at 97.79 83.82 0)
  (unit 1)
  (exclude_from_sim no)
  (in_bom yes)
  (on_board no)
  (dnp no)
  (fields_autoplaced yes)
  (property "Reference" "BT2" (at 101.6 80.7084 0) (effects (font (size 1.27 1.27)) (justify left)))
  (property "Value" "Battery_Cell" (at 101.6 83.2484 0) (effects (font (size 1.27 1.27)) (justify left)))
  (property "Footprint" "" (at 97.79 82.296 90) (effects (font (size 1.27 1.27)) (hide yes)))
  (property "Datasheet" "~" (at 97.79 82.296 90) (effects (font (size 1.27 1.27)) (hide yes)))
  (property "Description" "Single-cell battery" (at 97.79 83.82 0) (effects (font (size 1.27 1.27)) (hide yes)))
  (pin "1")
  (pin "2"))
 (symbol
  (lib_id "Device:C")
  (at 245.11 66.04 0)
  (unit 1)
  (exclude_from_sim no)
  (in_bom yes)
  (on_board yes)
  (dnp no)
  (fields_autoplaced yes)
  (property "Reference" "C18" (at 248.92 64.7699 0) (effects (font (size 1.27 1.27)) (justify left)))
  (property "Value" "100n" (at 248.92 67.3099 0) (effects (font (size 1.27 1.27)) (justify left)))
  (property "Footprint" "Capacitor_SMD:C_1206_3216Metric_Pad1.33x1.80mm_HandSolder" (at 246.0752 69.85 0) (effects (font (size 1.27 1.27)) (hide yes)))
  (property "Datasheet" "~" (at 245.11 66.04 0) (effects (font (size 1.27 1.27)) (hide yes)))
  (property "Description" "Unpolarized capacitor" (at 245.11 66.04 0) (effects (font (size 1.27 1.27)) (hide yes)))
  (pin "1")
  (pin "2"))
 (symbol
  (lib_id "Device:R")
  (at 233.68 55.88 270)
  (unit 1)
  (exclude_from_sim no)
  (in_bom yes)
  (on_board yes)
  (dnp no)
  (fields_autoplaced yes)
  (property "Reference" "R25" (at 233.68 49.53 90) (effects (font (size 1.27 1.27))))
  (property "Value" "1k" (at 233.68 52.07 90) (effects (font (size 1.27 1.27))))
  (property "Footprint" "Resistor_SMD:R_1206_3216Metric_Pad1.30x1.75mm_HandSolder" (at 233.68 54.102 90) (effects (font (size 1.27 1.27)) (hide yes)))
  (property "Datasheet" "~" (at 233.68 55.88 0) (effects (font (size 1.27 1.27)) (hide yes)))
  (property "Description" "Resistor" (at 233.68 55.88 0) (effects (font (size 1.27 1.27)) (hide yes)))
  (pin "2")
  (pin "1"))
 (symbol
  (lib_id "flexrc_symbols:SparkFun_BabyBuck_Regulator_-_3.3V")
  (at 53.34 40.64 0)
  (unit 1)
  (exclude_from_sim no)
  (in_bom yes)
  (on_board yes)
  (dnp no)
  (fields_autoplaced yes)
  (property "Reference" "U1" (at 53.34 30.48 0) (effects (font (size 1.27 1.27))))
  (property "Value" "SparkFun 3.3V" (at 53.34 33.02 0) (effects (font (size 1.27 1.27))))
  (property "Footprint" "flexrc_footprints:AP63203 step-down BabyBuck - 3,3V 2A - SparkFun COM-18357" (at 53.34 32.258 0) (effects (font (size 1.27 1.27)) (hide yes)))
  (property "Datasheet" "https://www.sparkfun.com/sparkfun-babybuck-regulator-breakout-3-3v-ap63203.html#content-documentation" (at 55.88 29.972 0) (effects (font (size 1.27 1.27)) (hide yes)))
  (property "Description" "Buck DC/DC Converter, 2A, 3.3V Output Voltage, 3.8-32V Input Voltage" (at 53.34 40.64 0) (effects (font (size 1.27 1.27)) (hide yes)))
  (pin "4")
  (pin "3")
  (pin "2")
  (pin "1"))
 (symbol
  (lib_id "Device:C")
  (at 179.07 74.93 0)
  (unit 1)
  (exclude_from_sim no)
  (in_bom yes)
  (on_board yes)
  (dnp no)
  (property "Reference" "C20" (at 182.88 72.39 0) (effects (font (size 1.27 1.27)) (justify left)))
  (property "Value" "100n" (at 182.88 74.93 0) (effects (font (size 1.27 1.27)) (justify left)))
  (property "Footprint" "Capacitor_SMD:C_1206_3216Metric_Pad1.33x1.80mm_HandSolder" (at 180.0352 78.74 0) (effects (font (size 1.27 1.27)) (hide yes)))
  (property "Datasheet" "~" (at 179.07 74.93 0) (effects (font (size 1.27 1.27)) (hide yes)))
  (property "Description" "Unpolarized capacitor" (at 179.07 74.93 0) (effects (font (size 1.27 1.27)) (hide yes)))
  (pin "1")
  (pin "2"))
 (symbol
  (lib_id "flexrc_symbols:Charger 2S USB-C")
  (at 71.12 76.2 0)
  (unit 1)
  (exclude_from_sim no)
  (in_bom yes)
  (on_board no)
  (dnp no)
  (fields_autoplaced yes)
  (property "Reference" "Charg1" (at 71.12 67.31 0) (effects (font (size 1.27 1.27))))
  (property "Value" "USB-C charger 2S" (at 71.12 85.09 0) (effects (font (size 1.27 1.27)) (hide yes)))
  (property "Footprint" "" (at 71.12 88.9 0) (effects (font (size 1.27 1.27)) (hide yes)))
  (property "Datasheet" "" (at 71.12 78.74 0) (effects (font (size 1.27 1.27)) (hide yes)))
  (property "Description" "ucb-c charger 2S" (at 71.12 87.63 0) (effects (font (size 1.27 1.27)) (hide yes)))
  (pin "2")
  (pin "3")
  (pin "1")
  (pin "4"))
 (symbol
  (lib_id "power:+8V")
  (at 219.71 36.83 0)
  (unit 1)
  (exclude_from_sim no)
  (in_bom yes)
  (on_board yes)
  (dnp no)
  (fields_autoplaced yes)
  (property "Reference" "#PWR060" (at 219.71 40.64 0) (effects (font (size 1.27 1.27)) (hide yes)))
  (property "Value" "+8V" (at 219.71 31.75 0) (effects (font (size 1.27 1.27))))
  (property "Footprint" "" (at 219.71 36.83 0) (effects (font (size 1.27 1.27)) (hide yes)))
  (property "Datasheet" "" (at 219.71 36.83 0) (effects (font (size 1.27 1.27)) (hide yes)))
  (property "Description" "Power symbol creates a global label with name \"+8V\"" (at 219.71 36.83 0) (effects (font (size 1.27 1.27)) (hide yes)))
  (pin "1")))
